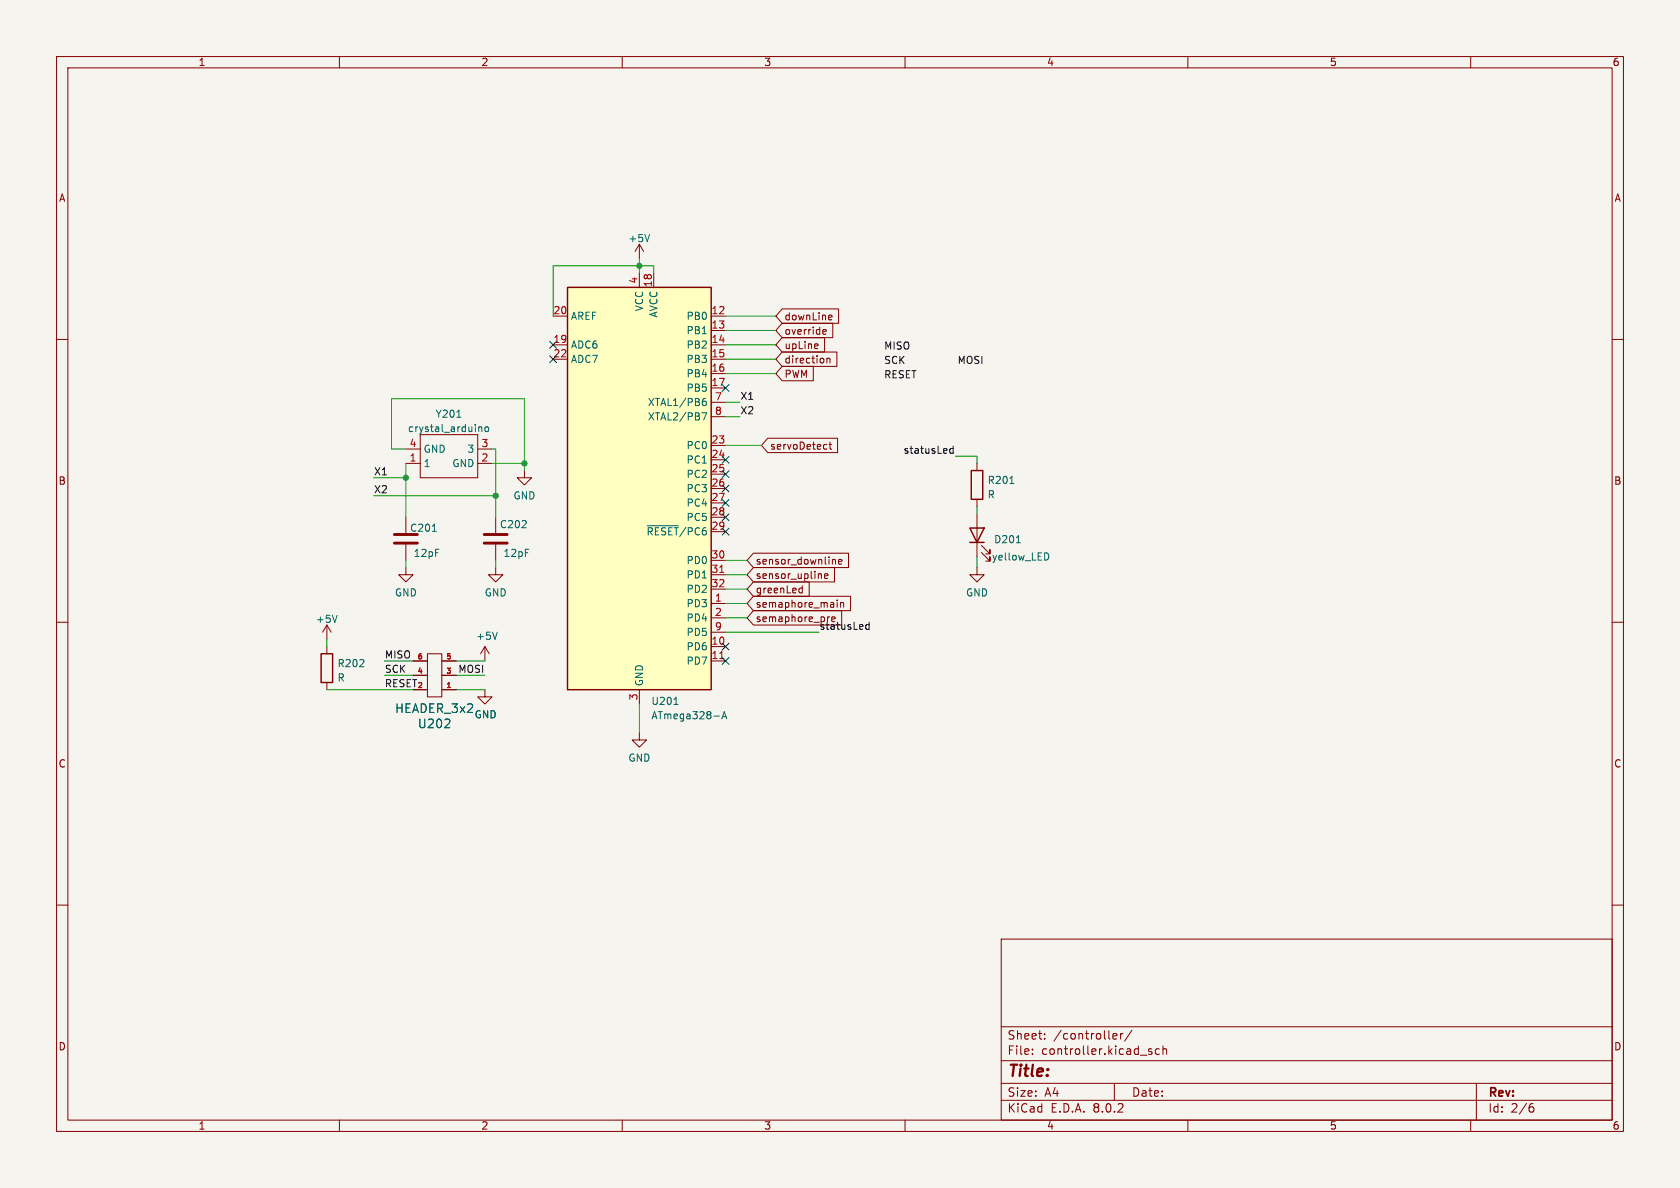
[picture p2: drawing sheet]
<svg xmlns="http://www.w3.org/2000/svg" width="297mm" height="210mm" viewBox="0 0 297 210" stroke-linecap="round" stroke-linejoin="round" font-family="sans-serif">
<path d="M0 0h297v210h-297z" fill="#f5f4ef" stroke="#f5f4ef" stroke-width=".18"/>
<g fill="none" stroke="#840000" stroke-width=".18">
<path d="M10 10h277v190h-277zM12 12h273v186h-273zM60 10v2M110 10v2M160 10v2M210 10v2M260 10v2M10 60h2M113 43.2l-.7 1.3M113 43.2v2.5M113 43.2l.8 1.3M285 60h2"/>
<path d="M71.8 79.4h2.5M74.3 76.8h10.2v7.7h-10.2zM84.5 79.4h2.5M71.8 81.9h2.5M71.8 91.4v2.8M71.8 96.3v2.8M84.5 81.9h2.5M87.6 91.4v2.8M87.6 96.3v2.8M92.7 83.2v1.3h1.3l-1.3 1.2-1.3-1.2h1.3M172.7 90.8v7.6M173.5 97.7l1.5 1.5v-.8v.8h-.8"/>
<path d="M173.5 96.4l1.5 1.5v-.7v.7h-.8M10 110h2M57.8 110.5l-.8 1.3M57.8 110.5v2.5M57.8 114.3v1.3M57.8 110.5l.7 1.3M71.8 100.3v1.3h1.2l-1.2 1.3-1.3-1.3h1.3M73 119.4h2.6M73 116.8h2.6M75.6 115.6h2.5v7.6h-2.5zM78.1 119.4h2.5M78.1 116.8h2.5"/>
<path d="M85.7 114.3l-.7 1.3M85.7 114.3v2.5M85.7 114.3l.8 1.3M87.6 100.3v1.3h1.3l-1.3 1.3-1.2-1.3h1.2M172.7 100.3v1.3h1.3l-1.3 1.3-1.3-1.3h1.3M285 110h2M57.8 120.7v1.2M73 121.9h2.6M78.1 121.9h2.5M113 129.5v1.3h1.3l-1.3 1.3-1.2-1.3h1.2M10 160h2M285 160h2"/>
<path d="M177 166h108v32h-108zM60 198v2M110 198v2M160 198v2M177 194.5h108M177 191.5h108M177 187.5h108M177 181.5h108M182.5 186.3v.1M182.5 185.5v.1M184.7 183.6v.1M184.7 182.8v.1"/>
<path d="M196.7 183.5l.3 .2 .4-.1M196.7 182.9l.3-.2h.2l.3 .2v.2l-.8 .1M197 191.5v3M198.1 182.7v1M198.5 182.7l-.3 .1-.1 .2M200.1 182.1l-1.3 2M203.1 185.8l.5 .2 .1 .2-.2 .2-.5-.1M203.1 185.5h.5M205 185.5l-.5-.1-.3 .3v.4l.2 .2h.6M205.6 185.5l.2-.1 .4 .1v.9M205.6 184.9v1.5M210 198v2"/>
<path d="M260 198v2M261 191.5v6.5M270.6 195.7h.3l.3 .3-.1 .5-.5 .1M271 195.1l-.4 .1"/>
</g>
<path d="M114.8 41.5l-.4 1.2M80.8 73.8h.7M84.6 75.5v.8M84.6 75.6l.2-.1h.3l.1 .8M85.8 75.6l.2-.1 .3 .1 .1 .5-.1 .1-.3 .1-.2-.1zM76.4 93.9h.8M179.7 95.9h.7M185 97.7a.68 .68 0 0 1 .4 .7 .68 .68 0 0 1-.4 .6M59.6 108.8l-.4 1.2M87.9 111.8l-.4 1.2M78.6 128.6h.9M79.4 127.3v.5" fill="none" stroke="#006464" stroke-width=".18"/>
<path d="M171.4 93.3h2.6l-1.3 2.6zM171.4 95.9h2.6M56.8 115.6h2v5.1h-2z" fill="none" stroke="#840000" stroke-width=".25"/>
<path d="M69.7 94.5h4.1M69.7 96h4.1M85.6 94.5h4.1M85.6 96h4.1" fill="none" stroke="#840000" stroke-width=".51"/>
<path d="M100.3 50.8h25.4v71.1h-25.4z" fill="#ffffc2"/>
<path d="M100.3 50.8h25.4v71.1h-25.4zM171.7 83.2h2v5.1h-2z" fill="none" stroke="#840000" stroke-width=".25"/>
<g fill="none" stroke="#840000" stroke-width=".18">
<path d="M97.8 55.9h2.5M113 48.3v2.5M115.6 48.3v2.5M125.7 55.9h2.6M125.7 58.4h2.6M138.3 54.6h10v2.6h-10l-1.1-1.3zM138.3 57.1h8.9v2.6h-8.9l-1.1-1.3zM138.3 59.7h7.5v2.5h-7.5l-1.1-1.2zM145.5 59h.5M145.5 58.3l.4-.1 .2 .3-.6 .2M146.7 55.7l.3 .1 .1 .2-.6 .1M147 56.5l-.3 .1"/>
<path d="M97.8 61h2.5M97.8 63.5h2.5M125.7 61h2.6M125.7 63.5h2.6M125.7 66h2.6M125.7 68.6h2.6M125.7 78.7h2.6M125.7 71.1h2.6M125.7 73.7h2.6M135.7 77.5h12.4v2.5h-12.4l-1.1-1.3zM138.3 62.2h9.7v2.6h-9.7l-1.1-1.3zM138.3 64.8h5.5v2.5h-5.5l-1.1-1.3z"/>
<path d="M144.4 60.8l.2 .3-.6 .1M144.6 61.6h-.2M146.1 78.6h.1M146.2 63.3v.9M146.2 63.4l.2-.1 .3 .1v.8M146.2 79.3l-.1 .1M146.6 78.6h.4M146.7 78.1v1.1l.3 .2M125.7 81.3h2.6M125.7 83.8h2.6M125.7 86.4h2.6M125.7 88.9h2.6"/>
<path d="M125.7 91.4h2.6M125.7 94h2.6M125.7 99.1h2.6M133.2 97.8h16.8v2.5h-16.8l-1.1-1.2zM147.2 98.9h.4l.1 .8M148.2 99.3l.6-.1v-.3h-.4l-.2 .2 .1 .6h.5M172.7 81.9v1.3M172.7 88.3v1.2M73 116.8h2.6M73 119.4h2.6M78.1 116.8h2.5M78.1 119.4h2.5"/>
<path d="M125.7 106.7h2.6M125.7 114.3h2.6M125.7 116.8h2.6M125.7 109.2h2.6M125.7 101.6h2.6M125.7 104.1h2.6M125.7 111.8h2.6M133.2 102.9h9.9v2.5h-9.9l-1.1-1.3zM133.2 105.4h17.2v2.6h-17.2l-1.1-1.3zM133.2 107.9h15.6v2.6h-15.6l-1.1-1.3zM133.2 100.3h14.3v2.6h-14.3l-1.1-1.3zM141.5 104h.3"/>
<path d="M141.8 103.5v1.3M141.8 104.7l-.3 .1M145 101.4l.2 .2v.7M145.8 101.8l.6-.1-.1-.2-.4-.1-.1 .2v.6h.5M146.7 109l-.3 .1M147 109.5l.6-.2v-.2h-.5l-.1 .6M148 106.1v.1M148 106.5v.9M148.6 106.5v.9M148.6 106.6l.2-.1 .3 .1 .1 .8M73 121.9h2.6M78.1 121.9h2.5"/>
<path d="M85.7 121.9v1.3h1.3l-1.3 1.3-1.2-1.3h1.2M113 121.9v2.6"/>
</g>
<path d="M127.2 116.4h.8M127.2 101.2h.8" fill="none" stroke="#a90000" stroke-width=".18"/>
<path d="M124.1 73h.8l-.5 1.2M124.2 71l.4-.1 .3 .3-.1 .4-.4 .1-.2-.1M124.8 70.4l-.4 .1-.2 .2M114.4 92.9h5.5M178.5 85.5h.8M78.6 128.6h.9M79.4 127.3v.5M119.2 124.5h.7M126.2 126.6h1M127.6 127.1l.4-1.3 .5 1.3M127.7 126.7h.6" fill="none" stroke="#006464" stroke-width=".18"/>
<path d="M168.5 78.9v1.2M168.5 79.3h-.4l-.2 .2 .1 .6h.5M153.6 110v1.2M153.6 110.5l-.3-.1-.3 .2 .2 .6h.4" fill="none" stroke="#0f0f0f" stroke-width=".18"/>
<g fill="none" stroke="#009600" stroke-width=".18">
<path d="M113 45.7v2.6M115.6 48.3v-1.3h-17.8v8.9M128.3 58.4h8.9M128.3 55.9h8.9M71.8 79.4h-2.6v-8.9h23.5v12.7M87 79.4h.6v12M128.3 78.7h6.3M128.3 66h8.9M128.3 61h8.9M128.3 63.5h8.9M128.3 71.1h2.5M128.3 73.7h2.5"/>
<path d="M66 87.6h21.6M66 84.5h5.8M71.8 81.9v9.5M71.8 99.1v1.2M87 81.9h5.7M87.6 99.1v1.2M128.3 99.1h3.8M168.9 80.6h3.8v1.3M172.7 89.5v1.3M172.7 98.4v1.9M57.8 113v1.3M67.9 119.4h5.1"/>
<path d="M67.9 116.8h5.1M80.6 119.4h5.1M80.6 116.8h5.1M128.3 109.2h3.8M128.3 111.8h16.5M128.3 106.7h3.8M128.3 104.1h3.8M128.3 101.6h3.8M57.8 121.9h15.2M80.6 121.9h5.1M113 124.5v5"/>
</g>
<g fill="none" stroke="#000084" stroke-width=".18">
<path d="M97.2 60.4l1.2 1.2M97.2 62.9l1.2 1.2M98.4 60.4l-1.2 1.2M98.4 62.9l-1.2 1.2M127.7 68l1.2 1.2M128.9 68l-1.2 1.2M127.7 88.3l1.2 1.2M127.7 83.2l1.2 1.2M127.7 80.7l1.2 1.2M127.7 90.8l1.2 1.2M127.7 85.8l1.2 1.2M127.7 93.4l1.2 1.2"/>
<path d="M128.9 88.3l-1.2 1.2M128.9 83.2l-1.2 1.2M128.9 80.7l-1.2 1.2M128.9 90.8l-1.2 1.2M128.9 85.8l-1.2 1.2M128.9 93.4l-1.2 1.2M127.7 116.2l1.2 1.2M127.7 113.7l1.2 1.2M128.9 116.2l-1.2 1.2M128.9 113.7l-1.2 1.2"/>
</g>
<g fill="#009600" stroke="#009600" stroke-width=".18">
<circle cx="87.6" cy="87.6" r=".46"/>
<circle cx="92.7" cy="81.9" r=".46"/>
<circle cx="71.8" cy="84.5" r=".46"/>
<circle cx="113" cy="47" r=".46"/>
</g>
<text font-size="2.8" fill="#840000" x="178" y="190.9">Title:</text>
<g font-size="2.1" fill="#006464">
<text x="69.8" y="126.2">HEADER_3x2</text>
<text x="73.8" y="128.9">U202</text>
</g>
<g font-size="2.1" fill="#840000">
<text x="178" y="184">Sheet:</text>
<text x="186.2" y="184">/controller/</text>
<text x="178" y="186.7">File:</text>
<text x="184.1" y="186.7">controller.kicad_sch</text>
<text x="178" y="196.9">KiCad</text>
<text x="178" y="194.1">Size:</text>
<text x="184.7" y="194.1">A4</text>
<text x="185.7" y="196.9">E.D.A.</text>
<text x="193.3" y="196.9">8.0.2</text>
<text x="200" y="194.1">Date:</text>
<text x="263" y="194.3">Rev:</text>
<text x="263" y="196.9">Id:</text>
<text x="267.1" y="196.9">2/6</text>
</g>
<g font-size="1.8" fill="#840000">
<text x="35" y="11.9">1</text>
<text x="85" y="11.9">2</text>
<text x="135" y="11.9">3</text>
<text x="185" y="11.9">4</text>
<text x="235" y="11.9">5</text>
<text x="285" y="11.9">6</text>
<text x="10.3" y="35.9">A</text>
<text x="285.3" y="35.9">A</text>
<text x="138.6" y="56.8">downLine</text>
<text x="138.6" y="59.4">override</text>
<text x="138.6" y="64.5">direction</text>
<text x="138.6" y="61.9">upLine</text>
<text x="138.6" y="67">PWM</text>
<text x="136" y="79.7">servoDetect</text>
<text x="10.3" y="85.9">B</text>
<text x="285.3" y="85.9">B</text>
<text x="133.5" y="100">sensor_downline</text>
<text x="133.5" y="105.1">greenLed</text>
<text x="133.5" y="107.6">semaphore_main</text>
<text x="133.5" y="102.6">sensor_upline</text>
<text x="133.5" y="110.2">semaphore_pre</text>
<text x="10.3" y="135.9">C</text>
<text x="285.3" y="135.9">C</text>
<text x="10.3" y="185.9">D</text>
<text x="285.3" y="185.9">D</text>
<text x="35" y="199.9">1</text>
<text x="85" y="199.9">2</text>
<text x="135" y="199.9">3</text>
<text x="185" y="199.9">4</text>
<text x="235" y="199.9">5</text>
<text x="285" y="199.9">6</text>
</g>
<g font-size="1.8" fill="#006464">
<text x="111" y="43">+5V</text>
<text x="100.8" y="56.7">AREF</text>
<text x="113.9" y="55.1" transform="rotate(-90 113.9 55.1)">VCC</text>
<text x="116.4" y="56.2" transform="rotate(-90 116.4 56.2)">AVCC</text>
<text x="121.3" y="56.7">PB0</text>
<text x="121.3" y="59.3">PB1</text>
<text x="100.8" y="61.8">ADC6</text>
<text x="100.8" y="64.4">ADC7</text>
<text x="121.3" y="61.8">PB2</text>
<text x="121.3" y="64.4">PB3</text>
<text x="114.4" y="72">XTAL1/PB6</text>
<text x="121.3" y="66.9">PB4</text>
<text x="121.3" y="69.4">PB5</text>
<text x="72" y="76.6">crystal_arduino</text>
<text x="76.9" y="74">Y201</text>
<text x="114.4" y="74.5">XTAL2/PB7</text>
<text x="74.8" y="82.8">1</text>
<text x="74.8" y="80.2">GND</text>
<text x="79.9" y="82.8">GND</text>
<text x="82.5" y="80.2">3</text>
<text x="121.3" y="79.6">PC0</text>
<text x="121.3" y="82.1">PC1</text>
<text x="90.7" y="88.5">GND</text>
<text x="121.3" y="84.7">PC2</text>
<text x="121.3" y="87.2">PC3</text>
<text x="121.3" y="89.8">PC4</text>
<text x="174.5" y="85.8">R201</text>
<text x="174.5" y="88.3">R</text>
<text x="72.4" y="94.2">C201</text>
<text x="88.3" y="93.6">C202</text>
<text x="114.2" y="94.8">~{RESET}/PC6</text>
<text x="121.3" y="92.3">PC5</text>
<text x="73" y="98.7">12pF</text>
<text x="88.9" y="98.7">12pF</text>
<text x="121.3" y="99.9">PD0</text>
<text x="175.3" y="99.3">yellow_LED</text>
<text x="175.7" y="96.2">D201</text>
<text x="69.7" y="105.6">GND</text>
<text x="85.6" y="105.6">GND</text>
<text x="121.3" y="107.5">PD3</text>
<text x="121.3" y="102.5">PD1</text>
<text x="121.3" y="105">PD2</text>
<text x="170.7" y="105.6">GND</text>
<text x="55.7" y="110.3">+5V</text>
<text x="84.1" y="113.3">+5V</text>
<text x="121.3" y="110.1">PD4</text>
<text x="121.3" y="112.6">PD5</text>
<text x="59.6" y="118.1">R202</text>
<text x="121.3" y="115.2">PD6</text>
<text x="121.3" y="117.7">PD7</text>
<text x="59.6" y="120.7">R</text>
<text x="113.9" y="121.4" transform="rotate(-90 113.9 121.4)">GND</text>
<text x="115.1" y="124.8">U201</text>
<text x="83.8" y="127.2">GND</text>
<text x="115.1" y="127.4">ATmega328-A</text>
<text x="111" y="134.8">GND</text>
</g>
<g font-size="1.8" fill="#a90000">
<text x="112.8" y="50.2" transform="rotate(-90 112.8 50.2)">4</text>
<text x="115.3" y="50.8" transform="rotate(-90 115.3 50.8)">18</text>
<text x="97.7" y="55.6">20</text>
<text x="125.7" y="55.6">12</text>
<text x="125.7" y="58.2">13</text>
<text x="97.7" y="60.7">19</text>
<text x="97.7" y="63.2">22</text>
<text x="125.7" y="60.7">14</text>
<text x="125.7" y="63.2">15</text>
<text x="125.7" y="65.8">16</text>
<text x="125.7" y="68.3">17</text>
<text x="126.3" y="70.9">7</text>
<text x="126.3" y="73.4">8</text>
<text x="72.3" y="81.7">1</text>
<text x="72.3" y="79.1">4</text>
<text x="85" y="81.7">2</text>
<text x="85" y="79.1">3</text>
<text x="125.7" y="78.5">23</text>
<text x="125.7" y="81">24</text>
<text x="125.7" y="83.6">25</text>
<text x="125.7" y="86.1">26</text>
<text x="125.7" y="88.6">27</text>
<text x="125.7" y="91.2">28</text>
<text x="125.7" y="93.7">29</text>
<text x="125.7" y="98.8">30</text>
<text x="125.7" y="101.3">31</text>
<text x="125.7" y="103.9">32</text>
<text x="126.3" y="106.4">1</text>
<text x="126.3" y="109">2</text>
<text x="126.3" y="111.5">9</text>
<text x="125.7" y="114">10</text>
<text x="125.7" y="116.6">11</text>
<text x="112.8" y="123.9" transform="rotate(-90 112.8 123.9)">3</text>
</g>
<g font-size="1.8" fill="#0f0f0f">
<text x="156.2" y="64.4">SCK</text>
<text x="156.2" y="61.9">MISO</text>
<text x="169.2" y="64.4">MOSI</text>
<text x="130.8" y="70.8">X1</text>
<text x="156.2" y="67">RESET</text>
<text x="130.8" y="73.3">X2</text>
<text x="159.6" y="80.3">statusLed</text>
<text x="66" y="87.3">X2</text>
<text x="66" y="84.1">X1</text>
<text x="144.8" y="111.4">statusLed</text>
<text x="67.9" y="119">SCK</text>
<text x="67.9" y="116.5">MISO</text>
<text x="80.9" y="119">MOSI</text>
<text x="67.9" y="121.6">RESET</text>
</g>
<g font-size="1.2" fill="#a90000">
<text x="73.7" y="119.1">4</text>
<text x="73.7" y="116.6">6</text>
<text x="78.8" y="119.1">3</text>
<text x="78.8" y="116.6">5</text>
<text x="73.7" y="121.7">2</text>
<text x="78.8" y="121.7">1</text>
</g>
</svg>
